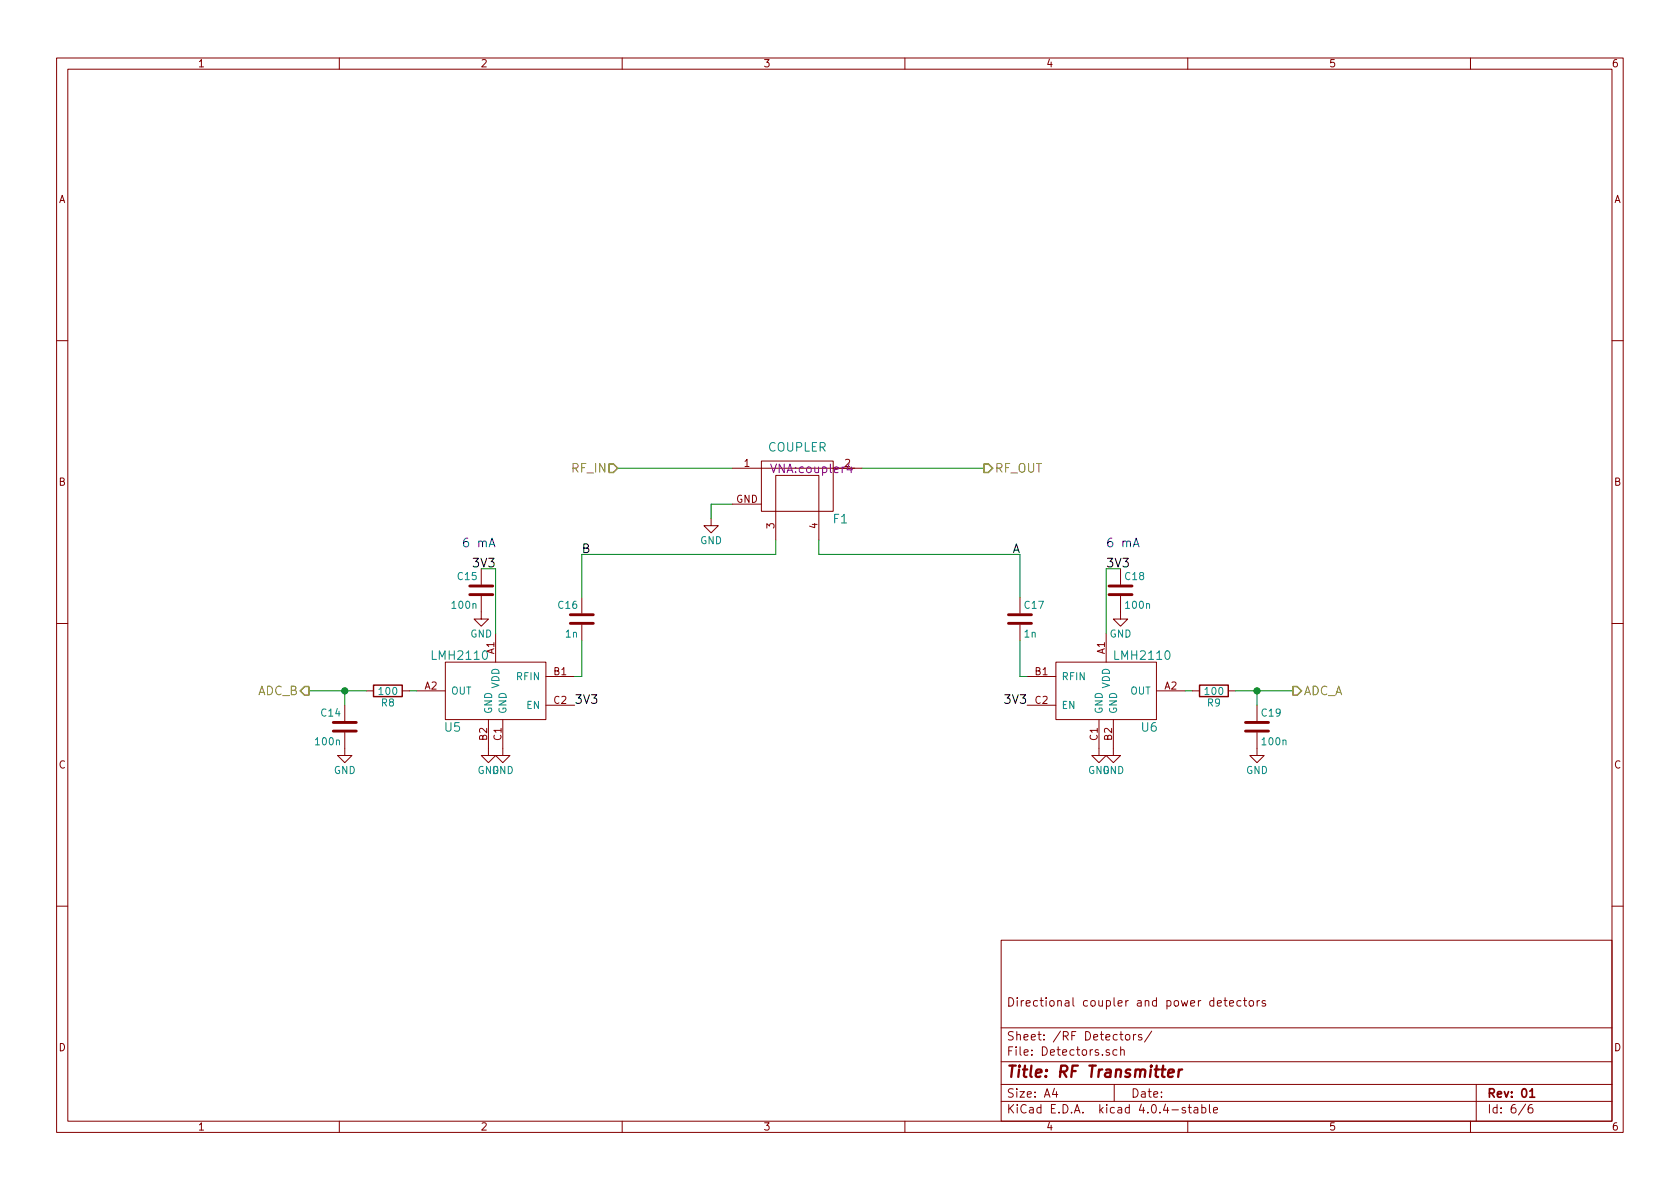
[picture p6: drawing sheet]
<svg xmlns="http://www.w3.org/2000/svg" width="297mm" height="210mm" viewBox="0 0 297 210" stroke-linecap="round" stroke-linejoin="round" font-family="sans-serif">
<g fill="none" stroke="#840000" stroke-width=".18">
<path d="M10 10.3h277v189.9h-277zM12 12.2h273v186.1h-273zM60 10.3v1.9M110 10.3v1.9M160 10.3v1.9M210 10.3v1.9M260 10.3v1.9M10 60.2h2M285 60.2h2M125.7 91.7v1.3h-1.2l1.2 1.2 1.3-1.2h-1.3M129.5 82.8h22.9M129.5 89.1h5.1"/>
<path d="M134.6 81.5h12.7v8.9h-12.7zM137.2 95.5v-11.4h7.6v11.4M10 110.3h2M78.7 117.1h17.8v10.1h-17.8zM85.1 105.4v4.1h-1.3l1.3 1.2 1.3-1.2h-1.3M85.1 100.6v2.8M87.6 112v5.1M96.5 119.6h5.1M102.9 105.7v2.8M102.9 110.5v2.8M180.3 105.7v2.8M180.3 110.5v2.8"/>
<path d="M181.6 119.6h5.1M186.7 117.1h17.8v10.1h-17.8zM195.6 112v5.1M198.1 105.4v4.1h1.3l-1.3 1.2-1.3-1.2h1.3M198.1 100.6v2.8M285 110.3h2M61 129.5v4.1h-1.3l1.3 1.3 1.2-1.3h-1.2M61 124.7v2.8M64.8 122.2h1.2M71.1 122.2h1.3M73.7 122.2h5M86.4 127.2v6.4h-1.3l1.3 1.3 1.2-1.3h-1.2"/>
<path d="M88.9 127.2v6.4h-1.3l1.3 1.3 1.3-1.3h-1.3M96.5 124.7h5.1M181.6 124.7h5.1M194.3 127.2v6.4h1.3l-1.3 1.3-1.3-1.3h1.3M196.8 127.2v6.4h1.3l-1.3 1.3-1.2-1.3h1.2M204.5 122.2h5M210.8 122.2h1.3M217.2 122.2h1.2M222.2 129.5v4.1h1.3l-1.3 1.3-1.2-1.3h1.2M222.2 124.7v2.8M10 160.2h2M177 166.3h108v32h-108z"/>
<path d="M215.2 177.4l.8-.1-.1-.3-.4-.1-.3 .2 .1 .7h.6M216.4 176.9h.6M216.6 176.4v1.3l.4 .2M217.4 177.4l.7-.1v-.3l-.5-.1-.2 .2 .1 .7h.6M219.4 177l-.4-.1-.3 .3 .1 .6 .2 .1 .4-.1M219.9 176.9h.5M220.1 176.4v1.3l.3 .2M220.9 177.1l.2-.2 .5 .2v.5l-.1 .2-.4 .1-.2-.1zM222.3 176.9v1M222.7 176.9l-.4 .3M223.7 177a.37 .37 0 0 0-.6 .1l.1 .3 .5 .1 .1 .1-.2 .3-.5-.1M285 160.2h2"/>
<path d="M60 198.3v1.9M110 198.3v1.9M160 198.3v1.9M177 194.8h108M177 191.8h108M177 187.8h108M177 181.8h108M186.4 192.5l-.3 1h.9M186.8 193v1M196.1 185.7a.37 .37 0 0 0-.5 .1v.2l.5 .2 .1 .1-.2 .3-.4-.1M197 191.8v3M197.5 185.7l-.4-.1-.3 .3v.6l.3 .1 .4-.1"/>
<path d="M198.1 185.7l.2-.1 .4 .1 .1 .9M198.1 185.1v1.5M199.1 183.1l.2-.2 .4 .2 .1 .5-.2 .2-.3 .1-.2-.1zM200.4 182.9v1M200.8 182.9l-.4 .3M201.9 183a.37 .37 0 0 0-.6 .1v.3l.6 .1v.1l-.2 .3-.4-.1M203.6 182.3l-1.2 2M209.6 195.9a.37 .37 0 0 0-.6 .1l.1 .3 .5 .1 .1 .1-.3 .3-.4-.1M210 198.3v1.9M210.1 195.8h.5M210.3 195.3v1.3l.3 .2M211.2 195.9h.5l.1 .9"/>
<path d="M211.8 196.2l-.5 .1-.2 .2 .2 .3 .5-.1M212.5 195.9l.4-.1 .3 .3-.1 .6h-.6M212.5 195.3v1.5M213.8 195.3v1.3l.2 .2M214.6 196.3l.7-.1-.1-.3-.4-.1-.2 .2v.7h.6M260 198.3v1.9M261 191.8v6.5M269.7 195.2l-1.2 2M270.9 195.3a.59 .59 0 0 0-.7 .7l.1 .7 .2 .1 .5-.1v-.5l-.1-.2-.4-.1-.3 .3"/>
</g>
<path d="M270.5 193l.4-.5v1.5M270.5 194h.8" fill="none" stroke="#840000" stroke-width=".3"/>
<path d="M206.6 189.8l.9-.2v-.4l-.6-.1-.3 .3v.9l.2 .1 .5-.1M208.5 189.1l-.2 1.3M209 189.1a.54 .54 0 0 0-.6 .4" fill="none" stroke="#840000" stroke-width=".41"/>
<g fill="none" stroke="#008400" stroke-width=".18">
<path d="M109.2 82.8h20.3M129.5 89.1h-3.8v2.6M137.2 95.5v2.5h-34.3v7.7M144.8 95.5v2.5h35.5v7.7M152.4 82.8h21.6M87.6 100.6v11.4M102.9 113.3v6.3h-1.3M180.3 113.3v6.3h1.3M195.6 100.6v11.4M54.6 122.2h10.2M61 122.2v2.5M72.4 122.2h1.3"/>
<path d="M209.5 122.2h1.3M218.4 122.2h10.2M222.2 122.2v2.5"/>
</g>
<path d="M107.7 82h.8l.7 .8-.7 .8h-.8zM174 82h.8l.7 .8-.7 .8h-.8zM53.8 121.4h.8v1.5h-.8l-.7-.7zM228.6 121.4h.8l.7 .8-.7 .7h-.8z" fill="none" stroke="#848400" stroke-width=".25"/>
<path d="M83.1 105.2h4M83.1 103.6h4M100.8 110.2h4.1M100.8 108.7h4.1M178.3 110.2h4.1M178.3 108.7h4.1M196.1 105.2h4.1M196.1 103.6h4.1M58.9 129.3h4.1M58.9 127.8h4.1M220.2 129.3h4.1M220.2 127.8h4.1" fill="none" stroke="#840000" stroke-width=".51"/>
<path d="M200.4 96.7l.5-1.5 .5 1.5" fill="none" stroke="#0000c2" stroke-width=".18"/>
<path d="M66 121.2h5.1v2h-5.1zM212.1 121.2h5.1v2h-5.1z" fill="none" stroke="#840000" stroke-width=".25"/>
<g fill="#008400" stroke="#008400" stroke-width=".25">
<circle cx="222.3" cy="122.2" r=".51"/>
<circle cx="61" cy="122.2" r=".51"/>
</g>
<path d="M150.5 82.6v1" fill="none" stroke="#840084" stroke-width=".18"/>
<text font-size="2.8" fill="#840000" x="178" y="190.5">Title: RF Transmitter</text>
<g font-size="2.1" fill="#848400">
<text x="101.2" y="83.6">RF_IN</text>
<text x="175.9" y="83.6">RF_OUT</text>
<text x="45.4" y="122.9">ADC_B</text>
<text x="230.5" y="122.9">ADC_A</text>
</g>
<g font-size="2.1" fill="#008484">
<text x="135.8" y="79.9">COUPLER</text>
<text x="147.3" y="92.6">F1</text>
<text x="76.6" y="116.7">LMH2110</text>
<text x="197.3" y="116.7">LMH2110</text>
<text x="78.7" y="129.4">U5</text>
<text x="201.9" y="129.4">U6</text>
</g>
<text font-size="2.1" fill="#840084" x="136.5" y="83.7">VNA:coupler4</text>
<g font-size="2.1" fill="#0000c2">
<text x="82.4" y="96.8">6 mA</text>
<text x="195.6" y="96.8">6 mA</text>
</g>
<g font-size="2.1">
<text x="83.8" y="100.3">3V3</text>
<text x="102.9" y="97.8">B</text>
<text x="178.8" y="97.8">A</text>
<text x="195.6" y="100.3">3V3</text>
<text x="101.6" y="124.5">3V3</text>
<text x="177.8" y="124.5">3V3</text>
</g>
<g font-size="2.1" fill="#840000">
<text x="178" y="178">Directional coupler and power detectors</text>
<text x="178" y="184">Sheet: /RF Detectors/</text>
<text x="178" y="186.7">File: Detectors.sch</text>
<text x="178" y="196.9">KiCad E.D.A. kicad 4.0.4-stable</text>
<text x="178" y="194.1">Size: A4</text>
<text x="200" y="194.1">Date:</text>
<text x="263" y="194.1">Rev: 01</text>
<text x="263" y="196.9">Id: 6/6</text>
</g>
<g font-size="1.8" fill="#840000">
<text x="35" y="11.9">1</text>
<text x="85" y="11.9">2</text>
<text x="135" y="11.9">3</text>
<text x="185" y="11.9">4</text>
<text x="235" y="11.9">5</text>
<text x="285" y="11.9">6</text>
<text x="10.4" y="35.9">A</text>
<text x="285.4" y="35.9">A</text>
<text x="131.6" y="82.5">1</text>
<text x="10.4" y="85.9">B</text>
<text x="130.1" y="88.9">GND</text>
<text x="285.4" y="85.9">B</text>
<text x="136.9" y="93.4" transform="rotate(-90 136.9 93.4)">3</text>
<text x="144.5" y="93.4" transform="rotate(-90 144.5 93.4)">4</text>
<text x="87.4" y="115.7" transform="rotate(-90 87.4 115.7)">A1</text>
<text x="97.9" y="119.4">B1</text>
<text x="183" y="119.4">B1</text>
<text x="195.3" y="115.7" transform="rotate(-90 195.3 115.7)">A1</text>
<text x="75.1" y="121.9">A2</text>
<text x="97.9" y="124.5">C2</text>
<text x="183" y="124.5">C2</text>
<text x="205.9" y="121.9">A2</text>
<text x="86.1" y="130.9" transform="rotate(-90 86.1 130.9)">B2</text>
<text x="88.6" y="130.9" transform="rotate(-90 88.6 130.9)">C1</text>
<text x="194.1" y="130.9" transform="rotate(-90 194.1 130.9)">C1</text>
<text x="196.6" y="130.9" transform="rotate(-90 196.6 130.9)">B2</text>
<text x="10.4" y="135.9">C</text>
<text x="285.4" y="135.9">C</text>
<text x="10.4" y="185.9">D</text>
<text x="285.4" y="185.9">D</text>
<text x="35" y="199.9">1</text>
<text x="85" y="199.9">2</text>
<text x="135" y="199.9">3</text>
<text x="185" y="199.9">4</text>
<text x="235" y="199.9">5</text>
<text x="285" y="199.9">6</text>
</g>
<text font-size="1.8" fill="#840084" x="149.4" y="82.5">2</text>
<g font-size="1.8" fill="#008484">
<text x="123.8" y="96.2">GND</text>
<text x="80" y="107.6">100n</text>
<text x="81" y="102.6">C15</text>
<text x="98.8" y="107.6">C16</text>
<text x="181.2" y="107.6">C17</text>
<text x="199" y="102.6">C18</text>
<text x="199.1" y="107.6">100n</text>
<text x="83.1" y="112.7">GND</text>
<text x="100" y="112.7">1n</text>
<text x="181.1" y="112.7">1n</text>
<text x="196.2" y="112.7">GND</text>
<text x="67.1" y="122.9">100</text>
<text x="67.5" y="124.9">R8</text>
<text x="79.8" y="122.8">OUT</text>
<text x="88.3" y="121.8" transform="rotate(-90 88.3 121.8)">VDD</text>
<text x="91.4" y="120.3">RFIN</text>
<text x="93" y="125.3">EN</text>
<text x="187.7" y="120.3">RFIN</text>
<text x="187.7" y="125.3">EN</text>
<text x="196.2" y="121.8" transform="rotate(-90 196.2 121.8)">VDD</text>
<text x="199.7" y="122.8">OUT</text>
<text x="213.2" y="122.9">100</text>
<text x="213.5" y="124.9">R9</text>
<text x="55.9" y="131.8">100n</text>
<text x="56.8" y="126.7">C14</text>
<text x="87" y="126.2" transform="rotate(-90 87 126.2)">GND</text>
<text x="89.5" y="126.2" transform="rotate(-90 89.5 126.2)">GND</text>
<text x="194.9" y="126.2" transform="rotate(-90 194.9 126.2)">GND</text>
<text x="197.5" y="126.2" transform="rotate(-90 197.5 126.2)">GND</text>
<text x="223.1" y="126.7">C19</text>
<text x="223.3" y="131.8">100n</text>
<text x="59" y="136.8">GND</text>
<text x="84.4" y="136.8">GND</text>
<text x="86.9" y="136.8">GND</text>
<text x="192.4" y="136.8">GND</text>
<text x="194.9" y="136.8">GND</text>
<text x="220.3" y="136.8">GND</text>
</g>
</svg>
